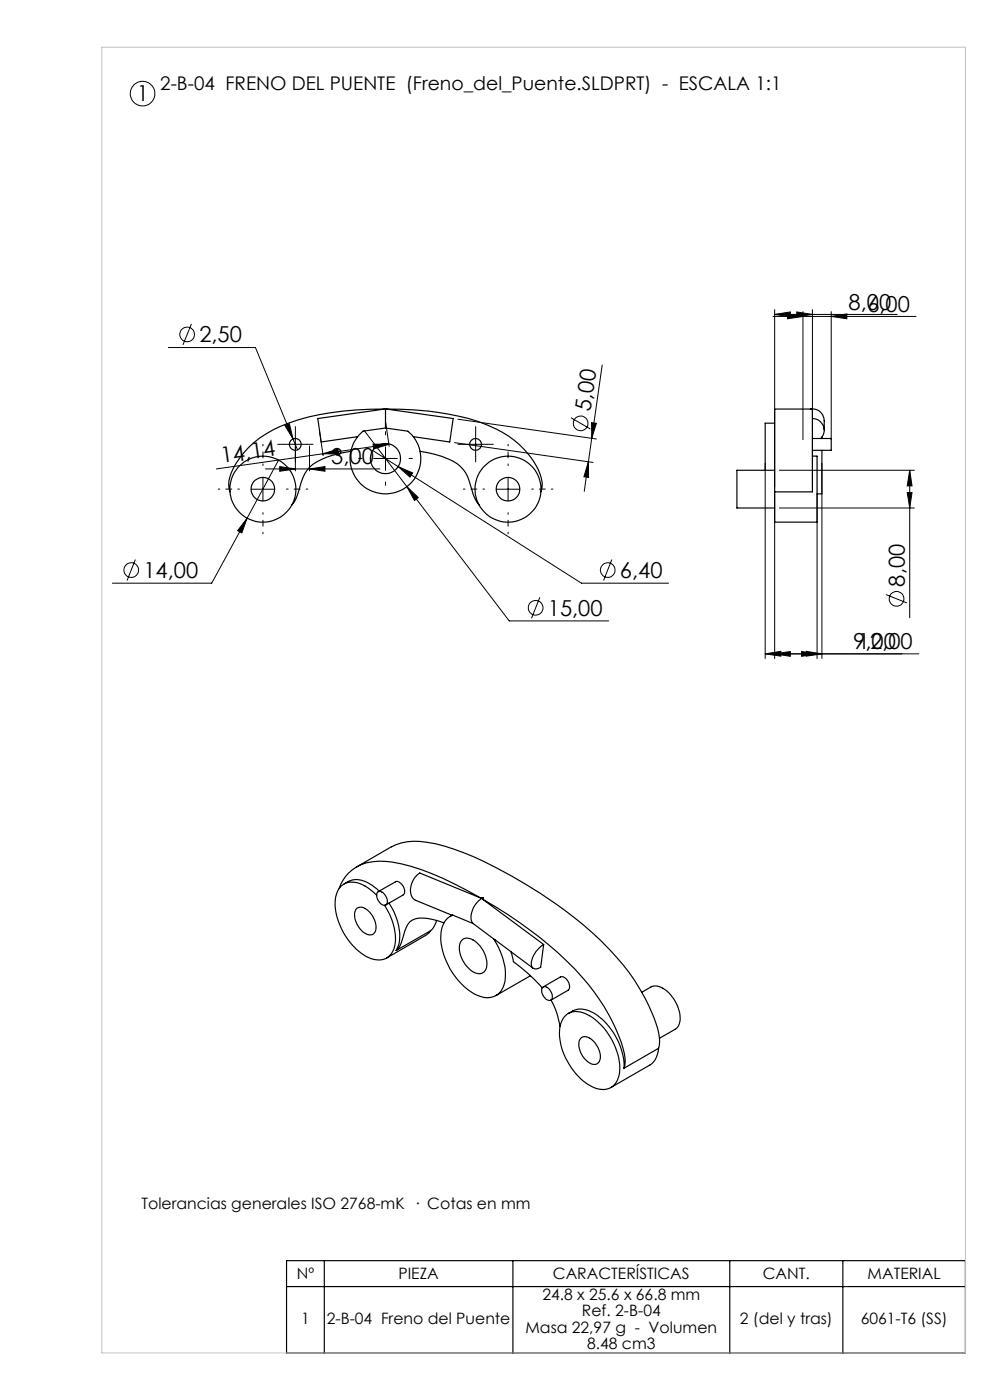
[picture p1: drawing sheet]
<svg xmlns="http://www.w3.org/2000/svg" width="210mm" height="297mm" viewBox="0 0 210 297" stroke-linecap="round" stroke-linejoin="round" font-family="sans-serif">
<g fill="none" stroke="#000" stroke-width=".21">
<path d="M35.7 73.7h18.5l8 19.4M40.6 68.7l-1.8 4.5M127.7 77.4l-3.8 26.8M164 67.1h30.3M164.3 66.7l3.3-.5v1zM164.3 65.7v37.6M164.3 66.7h26M167 66.6l3.3 .5-3.3 .5zM169 66.2l3.3 .5-3.3 .5zM170.3 66.1v27.2M172.3 65.7v37.6M176.3 67.1l3.3-.5v1z"/>
<path d="M176.3 66.1v27.2M56.3 99.5h24.3M59.1 97.6l-14.2 26.1h-21.1M59.3 99l3.4 .5-3.4 .5zM60.1 94.3h5.1M60.4 90.3l1-.4 .8 3.2zM62.2 93.1l.9 2.3M62.7 91.8v8.1M65.7 99.5l3.2-.5v1zM65.7 94.6v5.3M67.8 91.6l.7 5.1M68.5 96.3l3.2-1 .1 1z"/>
<path d="M77.2 91.3l30.8 40.4h21.1M79.1 95.6l5.4 3.4M79.1 94.2l3.4 .1-3.2 .9zM79.3 97.3h5M81.8 94.8v5M81.8 89.6l.7 5.1M82.5 94.3l-36.6 5.2M84.5 99l3 1.3-.5 .9zM84.5 99l38.8 24.7h18.5M96.4 93.9l29.4 4.2M97.1 88.9l29.4 4.2M98.4 94.3h5"/>
<path d="M100.9 91.8v5M121.1 88.6l4.1 2.4M124.8 98v3.3l-.9-.2zM125.5 89.7l1 .1-1 3.2zM162.3 98.3v41.4M165.3 99.8h28.7M174.3 98.3v41.4M193 99.8l.5 3.3h-1.1zM193 99.8v31.3M28.7 118.7l-1.7 4.5M52.4 109.9l-1.1 3.2-.9-.5zM53.3 103.8h5"/>
<path d="M55.8 101.3v5M86.3 103.3l2.4 2.2-.8 .7zM105.3 103.8h5M107.8 101.3v5M129.8 118.7l-1.8 4.5M164.3 104.8v34.9M165.3 107.8h28.7M173.3 104.8v34.9M192.4 104.5h1.1l-.5 3.3zM114.5 126.7l-1.8 4.5M162.3 138.7l3.3-.5v1zM162.3 138.7h32.6"/>
<path d="M164.3 138.7l3.3-.5v1zM170 138.2l3.3 .5-3.3 .5zM171 138.2l3.3 .5-3.3 .5zM188 126.1l4.4 1.8"/>
<circle cx="30.2" cy="19.9" r="2.6"/>
<circle cx="39.7" cy="70.9" r="1.56"/>
<circle cx="123.2" cy="89.8" r="1.56"/>
<circle cx="27.8" cy="120.9" r="1.56"/>
<circle cx="113.6" cy="128.9" r="1.56"/>
<circle cx="128.9" cy="120.9" r="1.56"/>
<circle cx="190.2" cy="127" r="1.55"/>
</g>
<g fill="none" stroke="#000" stroke-width=".25">
<path d="M74.4 95.7a16.8 16.8 0 0 0-8.7 3.4 10.7 10.7 0 0 0-2.3 5 7.5 7.5 0 0 1-1.5 3M76.1 92.3l.9-.8 4.8-.7 4.7 .7a7.5 7.5 0 0 1 1 10.6 7.5 7.5 0 0 1-10.6 .9 7.5 7.5 0 0 1-.8-10.7zM81.6 86.8a56.9 56.9 0 0 0-22.2 3.7 18.6 18.6 0 0 0-10.6 10.6 4.8 4.8 0 0 0 0 3.2M81.6 86.8l-14.2 2 .7 5 7.7-1.2M81.8 86.7v4.1M81.8 86.7l-.2 .1M81.8 86.7l.2 .1M82 86.8a62.7 62.7 0 0 1 19.4 2.6 21.1 21.1 0 0 1 12.3 9.3 6.9 6.9 0 0 1 1 5.6M82 86.8l14.1 2-.7 5-7.7-1.2M89.1 95.7a17.2 17.2 0 0 1 8.5 3.3 9.3 9.3 0 0 1 2.5 5 7.8 7.8 0 0 0 1.5 3.1M164.3 99.8h-8v8h8M164.3 89.8h-2v10"/>
<path d="M172 86.8h.3v17.5h-8M172 86.8h-7.7v17.5M172 86.8a2.51 2.51 0 0 1 2.8 2.5v2M172.3 96.8h1v14h-9v-6.5M172.3 93h4v2.5h-4M172.3 88.8a2.48 2.48 0 0 1 2.3 1.5 2.48 2.48 0 0 1-.5 2.7M174.3 95.5v9.3h-1M174.3 92.7v.3M72 188.5a8.4 8.4 0 0 1 8.4-5.8 32.4 32.4 0 0 1 13.6 3.7l8 4.1M73 187.5a4.4 4.4 0 0 1 5.4 0l2 1.6M75.7 183.9l7.3-4.2a11.4 11.4 0 0 1 7.5-1 55 55 0 0 1 18 7.1 82.8 82.8 0 0 1 23.7 18.9 38.4 38.4 0 0 1 7.6 14.7 5.9 5.9 0 0 1-.1 3M75.7 192.7a2.06 2.06 0 0 1 2.8 .9 4.2 4.2 0 0 1 1 4.2 1.46 1.46 0 0 1-2.2 .1 4.6 4.6 0 0 1-1.9-4.8z"/>
<path d="M79.9 189.9a7.1 7.1 0 0 0-6.1-2.7 3.7 3.7 0 0 0-2.7 3.7 13.6 13.6 0 0 0 7.2 12.3 3.6 3.6 0 0 0 5.5-3 12.6 12.6 0 0 0-2.2-8.2M80 189.3a1.11 1.11 0 0 1 1.7 .6 1.62 1.62 0 0 1 .2 2 1.7 1.7 0 0 1-2-1.5zM80.2 189.2l3.7-2.1a1.54 1.54 0 0 1 1.8 1.3l.1 .9-.3 .6-3.7 2.1M82.5 191.6a11.3 11.3 0 0 1 2 9.1l-.5 .9M91.3 197.4l-1 1-8.3 4.8M91.3 197.4l-7.3 4.2M92.6 195.3a4.3 4.3 0 0 1-1.3 2.1M94.2 195.8l-1.2-.4a7.8 7.8 0 0 0-5.5-.2 4.3 4.3 0 0 0-1.9 3.2l-.2 .8a4.2 4.2 0 0 1-1.4 2.4M95.9 194.2l-.4 .2M96 194.1l-.1 .1M96 194.1a4.4 4.4 0 0 0-2.5 4.3 14.6 14.6 0 0 0 7.7 12.7 3.9 3.9 0 0 0 6-3.5 13.7 13.7 0 0 0-2.5-8.4M96 194.1l4.4 1.8"/>
<path d="M98.1 199.4a2.62 2.62 0 0 1 3.4 .9 5.6 5.6 0 0 1 1.6 5.2 1.8 1.8 0 0 1-2.9 .6 6.2 6.2 0 0 1-2.7-5.9zM100.4 195.9l4.3 3.3M102 190.5l-13-5.3a4.1 4.1 0 0 0-1.4 5.3l.5 .5 7.8 3.2M102.3 190.7a81.2 81.2 0 0 1 22.6 18.3 38.4 38.4 0 0 1 7.6 14.7 5.3 5.3 0 0 1-.1 2.9M102.3 190.7l13 9.7M102.5 190.5l-.2 .2M102.5 190.5h-.5M102.5 190.5a4.6 4.6 0 0 0-2.5 4.9l.4 .5M104.7 199.2l8.4 6.2M108.4 201.9l.5 2.1a36.2 36.2 0 0 1 6.1 5.6M112.5 207l-7.3 4.2M114.6 200.9l.7-.5-.6 4.8a1.13 1.13 0 0 1-1.2 .3 1.13 1.13 0 0 1-.8-.9 5 5 0 0 1 1.9-3.7z"/>
<path d="M115 209.5a1.05 1.05 0 0 1 1.7 .6 1.44 1.44 0 0 1 0 2.1 2.04 2.04 0 0 1-1.7-2.7zM115.2 209.4l3.7-2.1a1.85 1.85 0 0 1 1.9 1.9l-.1 .7-.2 .2-3.7 2.1M116.9 212.2a16.6 16.6 0 0 1 1.9 5.6M119.9 215.5a3.7 3.7 0 0 1 4.6-.3 13.7 13.7 0 0 1 6.9 12.4 3.7 3.7 0 0 1-5.5 3.1 13.8 13.8 0 0 1-7.2-12.3l.4-1.6zM120.5 215a4.4 4.4 0 0 1 5.5-.1 14.1 14.1 0 0 1 6.4 11.7M136.1 210.5l1.9-1.1a3.4 3.4 0 0 1 3.9 1.2 7.5 7.5 0 0 1 2.2 6.4l-.2 .7-.5 .6-3.5 2M123.3 220.2a2.07 2.07 0 0 1 2.7 .8 3.7 3.7 0 0 1 .9 4.5 1.67 1.67 0 0 1-2.3-.4 4.4 4.4 0 0 1-1.7-4.5zM139.7 222.4a4.4 4.4 0 0 1-1.9 3.6l-8.2 4.7M139.7 222.4l-7.3 4.2M60.8 267.4h144v19.6h-144zM60.8 272.9h144M68.8 267.4v19.6"/>
<path d="M108.8 267.4v19.6M154.8 267.4v19.6M178.8 267.4v19.6"/>
<circle cx="62.6" cy="94.3" r="1.24"/>
<circle cx="81.8" cy="97.3" r="3.2"/>
<circle cx="100.9" cy="94.3" r="1.24"/>
<circle cx="55.8" cy="103.8" r="7"/>
<circle cx="55.8" cy="103.8" r="2.5"/>
<circle cx="107.8" cy="103.8" r="7"/>
<circle cx="107.8" cy="103.8" r="2.5"/>
</g>
<path d="M60.2 94.3h-1.3M62.7 91.8v-1.3M62.7 96.8v1.2M65.2 94.3h1.2M76.8 97.3h-.7M81.8 92.3v-.7M86.8 97.3h.7M98.4 94.3h-1.3M100.9 91.8v-1.3M100.9 96.8v1.2M103.4 94.3h1.2M81.8 102.3v.7" fill="none" stroke="#000" stroke-width=".21" stroke-dasharray="15.2 1.3 1.3 1.3"/>
<path d="M55.8 98.8v-4.5M107.8 98.8v-4.5M50.8 103.8h-4.5M55.8 108.8v4.5M60.8 103.8h4.5M102.8 103.8h-4.5M107.8 108.8v4.5M112.8 103.8h4.5" fill="none" stroke="#000" stroke-width=".21" stroke-dasharray="15.2 1.3 1.3 1.3" stroke-dashoffset="14.9"/>
<path d="M21.6 10h183.2v277h-183.2z" fill="none" stroke="#c0c0c0" stroke-width=".21"/>
<g fill="#000">
<path d="M167 66.6l3.3 .5-3.3 .5zM176.3 67.1l3.3-.5v1z"/>
<path d="M65.7 99.5l3.2-.5v1zM59.3 99l3.4 .5-3.4 .5z"/>
<path d="M68.5 96.3l3.2-1 .1 1zM79.1 94.2l3.4 .1-3.2 .9z"/>
<path d="M125.5 89.7l1 .1-1 3.2zM124.8 98v3.3l-.9-.2z"/>
<path d="M86.3 103.3l1.6 2.9 .8-.7zM52.4 109.9l-2 2.7 .9 .5zM60.4 90.3l1.8 2.8-.8-3.2zM84.5 99l2.5 2.2 .5-.9zM164.3 66.7l3.3-.5v1zM169 66.2l3.3 .5-3.3 .5z"/>
<path d="M192.4 104.5h1.1l-.5 3.3zM193 99.8l.5 3.3h-1.1z"/>
<path d="M170 138.2l3.3 .5-3.3 .5zM164.3 138.7l3.3-.5v1z"/>
<path d="M171 138.2l3.3 .5-3.3 .5zM162.3 138.7l3.3-.5v1z"/>
</g>
<g font-size="4.7">
<text x="29" y="21.5">1</text>
<text x="180" y="65.7">8,00</text>
<text x="184" y="66.1">6,00</text>
<text x="42.3" y="72.6">2,50</text>
<text x="125.2" y="87.5" transform="rotate(-82 125.2 87.5)">5,00</text>
<text x="47.1" y="98.3" transform="rotate(-8 47.1 98.3)">14,14</text>
<text x="70.3" y="98.4">3,00</text>
<text x="30.4" y="122.6">14,00</text>
<text x="131.5" y="122.6">6,40</text>
<text x="191.9" y="124.5" transform="rotate(-90 191.9 124.5)">8,00</text>
<text x="116.2" y="130.6">15,00</text>
<text x="181" y="137.7">9,00</text>
<text x="182" y="137.7">12,00</text>
</g>
<text font-size="4" x="34" y="19.1">2-B-04 FRENO DEL PUENTE (Freno_del_Puente.SLDPRT) - ESCALA 1:1</text>
<g font-size="3.3">
<text x="30" y="256.6">Tolerancias generales ISO 2768-mK · Cotas en mm</text>
<text x="63" y="271.4">Nº</text>
<text x="84.5" y="271.4">PIEZA</text>
<text x="115.1" y="275.7">24.8 x 25.6 x 66.8 mm</text>
<text x="117.3" y="271.4">CARACTERÍSTICAS</text>
<text x="161.8" y="271.4">CANT.</text>
<text x="184" y="271.4">MATERIAL</text>
<text x="63.9" y="280.9">1</text>
<text x="69.3" y="280.9">2-B-04 Freno del Puente</text>
<text x="123.4" y="279.2">Ref. 2-B-04</text>
<text x="157" y="280.9">2 (del y tras)</text>
<text x="182.6" y="280.9">6061-T6 (SS)</text>
<text x="111.5" y="282.7">Masa 22,97 g - Volumen</text>
<text x="124.5" y="286.2">8.48 cm3</text>
</g>
</svg>
